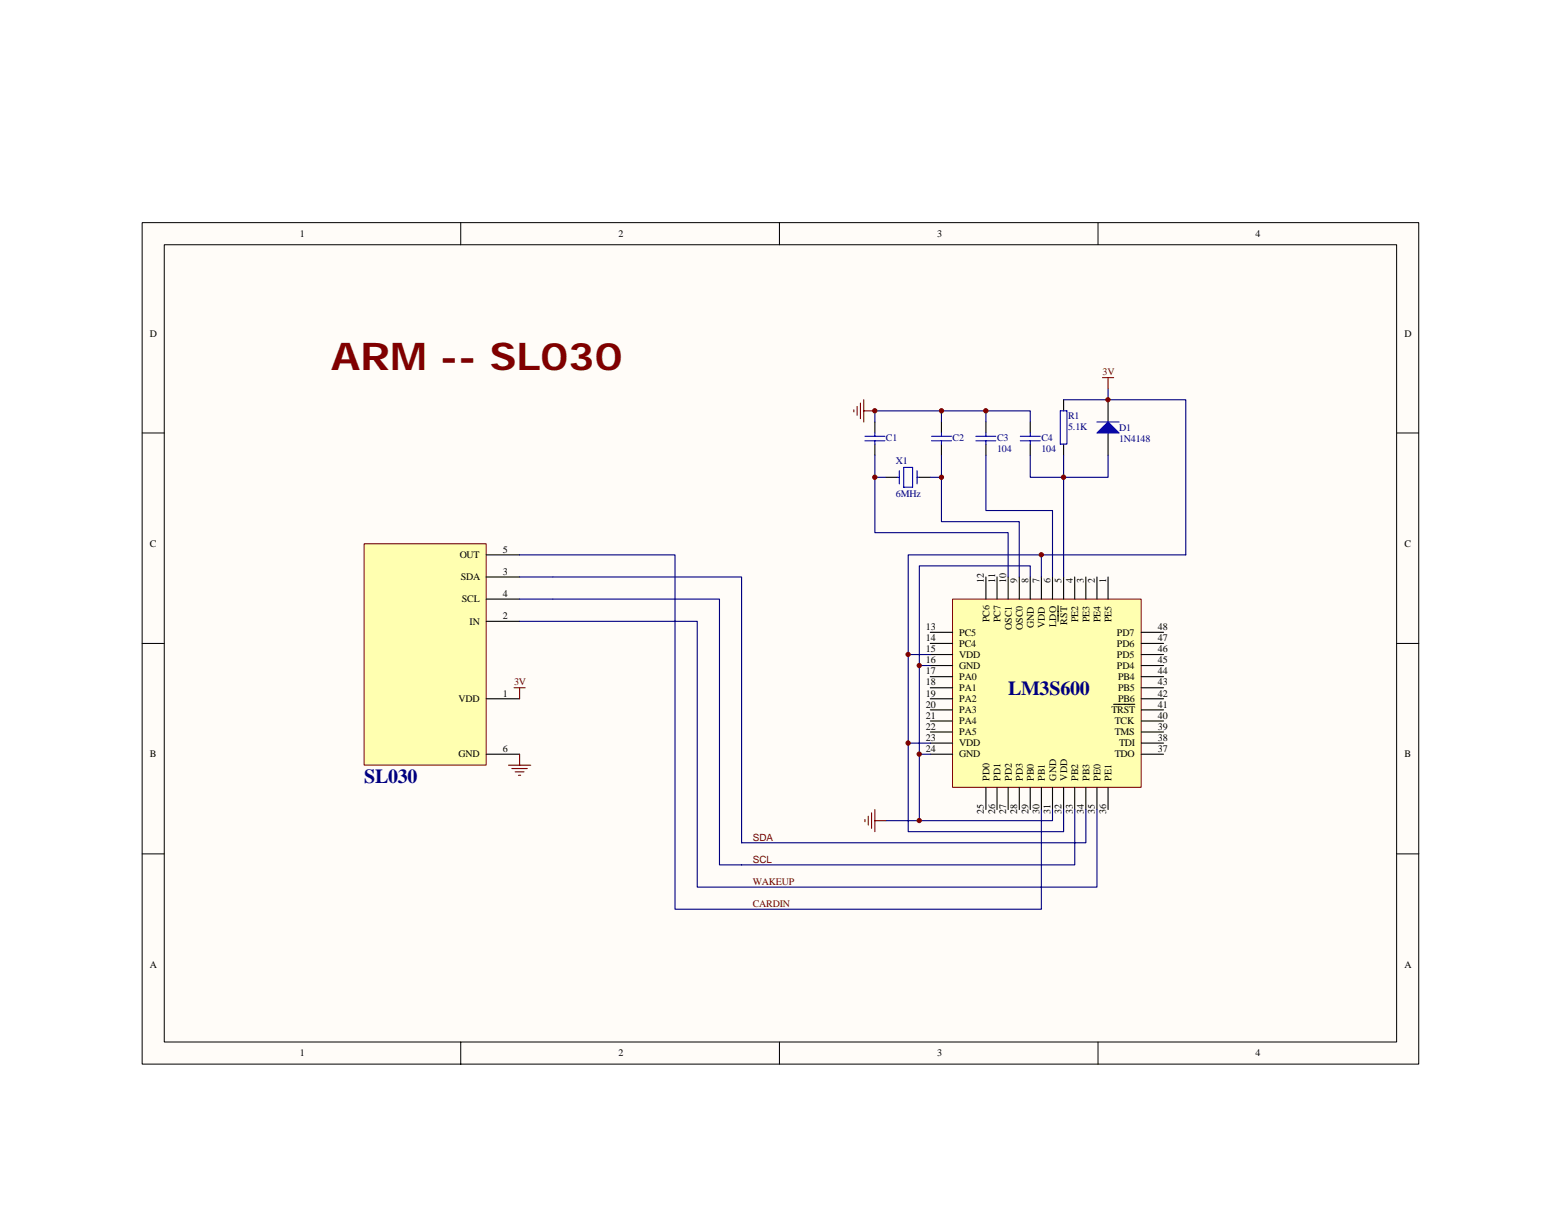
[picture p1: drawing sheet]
<svg xmlns="http://www.w3.org/2000/svg" width="279mm" height="216mm" viewBox="0 0 279 216" stroke-linecap="round" stroke-linejoin="round" font-family="sans-serif">
<path d="M25.4 39.9h228.5v150.6h-228.5z" fill="#fffcf8"/>
<g fill="none" stroke="#000" stroke-width=".18">
<path d="M25.4 39.9h228.5v150.6h-228.5zM82.5 39.9v3.9M139.5 39.9v3.9M196.5 39.9v3.9M29.4 43.8h220.6v142.7h-220.6zM25.4 77.5h4M250 77.5h4M25.4 115.2h4M250 115.2h4M25.4 152.9h4M250 152.9h4M82.5 186.6v3.9"/>
<path d="M139.5 186.6v3.9M196.5 186.6v3.9"/>
</g>
<path d="M170.5 107.3h33.8v33.6h-33.8z" fill="#ffffb0"/>
<path d="M170.5 107.3h33.8v33.6h-33.8z" fill="none" stroke="#800000" stroke-width=".18"/>
<g fill="none" stroke="#000" stroke-width=".2">
<path d="M156.6 75.5v2M156.6 79.5v2M168.5 75.5v2M168.5 79.5v2M176.5 75.5v2M176.5 79.5v2M184.4 75.5v2M184.4 79.5v2M190.4 71.6v2M190.4 79.5v2M198.3 71.6v3.9M198.3 77.5v4"/>
<path d="M158.6 85.4h2M164.5 85.4h2M166.5 113.2h4M166.5 115.2h4M166.5 117.2h4M166.5 119.1h4M176.5 103.3v4M178.5 103.3v4M180.4 103.3v4M182.4 103.3v4M184.4 103.3v4M186.4 103.3v4"/>
<path d="M188.4 103.3v4M189.4 108.4v2.8M190.4 103.3v4M192.4 103.3v4M194.4 103.3v4M196.3 103.3v4M198.3 103.3v4M204.3 113.2h4M204.3 115.2h4M204.3 117.2h4M204.3 119.1h4M166.5 121.1h4"/>
<path d="M166.5 123.1h4M166.5 125.1h4M166.5 127.1h4M166.5 129.1h4M166.5 131h4M166.5 133h4M166.5 135h4M199.3 126.1h3.8M204.3 121.1h4M204.3 123.1h4M204.3 125.1h4M204.3 127.1h4"/>
<path d="M204.3 129.1h4M204.3 131h4M204.3 133h4M204.3 135h4M176.5 141v3.9M178.5 141v3.9M180.4 141v3.9M182.4 141v3.9M184.4 141v3.9M186.4 141v3.9M188.4 141v3.9M190.4 141v3.9"/>
<path d="M192.4 141v3.9M194.4 141v3.9M196.3 141v3.9M198.3 141v3.9"/>
</g>
<g fill="none" stroke="#00f" stroke-width=".2">
<path d="M154.8 78.1h3.6M154.8 78.9h3.6M156.6 77.5v.6M156.6 78.9v.6M166.7 78.1h3.6M166.7 78.9h3.6M168.5 77.5v.6M168.5 78.9v.6M174.7 78.1h3.5M174.7 78.9h3.5M176.5 77.5v.6M176.5 78.9v.6"/>
<path d="M182.6 78.1h3.6M182.6 78.9h3.6M184.4 77.5v.6M184.4 78.9v.6M189.8 73.6h1.2v5.9h-1.2zM196.3 75.5h4M160.6 85.4h.4M161 84.3v2.3M161.8 83.7h1.5v3.5h-1.5zM164.1 84.3v2.3M164.1 85.4h.4"/>
</g>
<g fill="none" stroke="#000080" stroke-width=".2">
<path d="M156.6 75.5v-1.9h11.9v1.9M168.5 73.6h15.9v1.9M176.5 73.6v1.9M198.3 69.6v2h-7.9M156.6 81.5v13.9h23.8v7.9M156.6 85.4h2M166.5 85.4h2M168.5 81.5v11.9h13.9v9.9M176.5 81.5v9.9h11.9v11.9M184.4 81.5v3.9h6v17.9M190.4 81.5v3.9h7.9v-3.9M99 103.3h33.7v47.6h61.7v-6"/>
<path d="M99 107.3h29.8v47.5h63.6v-9.9"/>
</g>
<path d="M152.8 73.4v.3M153.4 72.8v1.5M154 72.2v2.8M154.6 71.6v3.9M154.6 73.6h2" fill="none" stroke="#800000" stroke-width=".2"/>
<path d="M196.3 77.5l2-2 2 2z" fill="#00f" stroke="#00f" stroke-width=".2"/>
<g fill="#800000" stroke="#800000" stroke-width=".18">
<circle cx="168.5" cy="85.4" r=".39"/>
<circle cx="156.6" cy="85.4" r=".39"/>
<circle cx="168.5" cy="73.5" r=".39"/>
<circle cx="156.6" cy="73.5" r=".39"/>
<circle cx="190.4" cy="85.4" r=".39"/>
<circle cx="176.5" cy="73.5" r=".39"/>
</g>
<path d="M65.2 97.4h21.8v39.6h-21.8z" fill="#ffffb0"/>
<path d="M65.2 97.3h21.8v39.7h-21.8z" fill="none" stroke="#800000" stroke-width=".18"/>
<path d="M87 99.3h6M87 107.3h6M87 111.2h6M87 103.3h6M87 125.1h6M87 135h6" fill="none" stroke="#000" stroke-width=".2"/>
<g fill="none" stroke="#800000" stroke-width=".2">
<path d="M197.3 67.6h2M198.3 67.6v2M91 137h4M91.6 137.6h2.8M92 123.1h2M92.2 138.2h1.6M92.8 138.8h.4M93 123.1v2M93 135v2M154.8 146.7v.4M155.4 146.1v1.6M156 145.5v2.8"/>
<path d="M156.6 144.9v4M156.6 146.9h2"/>
</g>
<path d="M198.3 71.6h13.9v27.7h-25.8v4M93 99.3h27.8v63.5h65.6v-17.9M186.4 99.3h-23.8v33.7h3.9M93 111.2h31.8v47.6h71.5v-13.9M93 103.3h6M93 107.3h6M162.6 117.2h3.9M164.5 119.1h2M184.4 103.3v-2h-19.9v45.6h23.9v-2M162.6 133v15.9h27.8v-4M164.5 135h2M158.6 146.9h5.9" fill="none" stroke="#000080" stroke-width=".2"/>
<g fill="#800000" stroke="#800000" stroke-width=".18">
<circle cx="186.4" cy="99.3" r=".39"/>
<circle cx="162.5" cy="133" r=".39"/>
<circle cx="198.3" cy="71.6" r=".38"/>
<circle cx="162.5" cy="117.2" r=".38"/>
<circle cx="164.5" cy="146.9" r=".38"/>
<circle cx="164.5" cy="135" r=".38"/>
<circle cx="164.5" cy="119.1" r=".38"/>
</g>
<text font-size="6.9" fill="#800000" x="59.2" y="66.2">ARM -- SL030</text>
<g font-size="3.6" fill="#000080">
<text x="180.4" y="124.3">LM3S600</text>
<text x="65.2" y="140.2">SL030</text>
</g>
<g font-size="1.8">
<text x="53.7" y="42.4">1</text>
<text x="110.7" y="42.4">2</text>
<text x="167.7" y="42.4">3</text>
<text x="224.7" y="42.4">4</text>
<text x="26.8" y="60.3">D</text>
<text x="251.4" y="60.3">D</text>
<text x="26.8" y="97.9">C</text>
<text x="82.3" y="99.9">OUT</text>
<text x="90" y="98.9">5</text>
<text x="251.4" y="97.9">C</text>
<text x="82.5" y="103.9">SDA</text>
<text x="82.7" y="107.8">SCL</text>
<text x="90" y="106.8">4</text>
<text x="90" y="102.9">3</text>
<text x="176.1" y="104.3" transform="rotate(-90 176.1 104.3)">12</text>
<text x="178.1" y="104.3" transform="rotate(-90 178.1 104.3)">11</text>
<text x="180.1" y="104.3" transform="rotate(-90 180.1 104.3)">10</text>
<text x="182.1" y="104.3" transform="rotate(-90 182.1 104.3)">9</text>
<text x="184.1" y="104.3" transform="rotate(-90 184.1 104.3)">8</text>
<text x="186" y="104.3" transform="rotate(-90 186 104.3)">7</text>
<text x="188" y="104.3" transform="rotate(-90 188 104.3)">6</text>
<text x="190" y="104.3" transform="rotate(-90 190 104.3)">5</text>
<text x="192" y="104.3" transform="rotate(-90 192 104.3)">4</text>
<text x="194" y="104.3" transform="rotate(-90 194 104.3)">3</text>
<text x="196" y="104.3" transform="rotate(-90 196 104.3)">2</text>
<text x="198" y="104.3" transform="rotate(-90 198 104.3)">1</text>
<text x="84.1" y="111.8">IN</text>
<text x="90" y="110.8">2</text>
<text x="165.7" y="112.8">13</text>
<text x="171.7" y="113.8">PC5</text>
<text x="177.1" y="111.4" transform="rotate(-90 177.1 111.4)">PC6</text>
<text x="179.1" y="111.4" transform="rotate(-90 179.1 111.4)">PC7</text>
<text x="181.1" y="112.8" transform="rotate(-90 181.1 112.8)">OSC1</text>
<text x="183.1" y="112.8" transform="rotate(-90 183.1 112.8)">OSC0</text>
<text x="185" y="112.4" transform="rotate(-90 185 112.4)">GND</text>
<text x="187" y="112.4" transform="rotate(-90 187 112.4)">VDD</text>
<text x="189" y="112.2" transform="rotate(-90 189 112.2)">LDO</text>
<text x="191" y="111.8" transform="rotate(-90 191 111.8)">RST</text>
<text x="193" y="111.4" transform="rotate(-90 193 111.4)">PE2</text>
<text x="195" y="111.4" transform="rotate(-90 195 111.4)">PE3</text>
<text x="197" y="111.4" transform="rotate(-90 197 111.4)">PE4</text>
<text x="199" y="111.4" transform="rotate(-90 199 111.4)">PE5</text>
<text x="199.9" y="113.8">PD7</text>
<text x="207.3" y="112.8">48</text>
<text x="165.7" y="114.8">14</text>
<text x="165.7" y="116.8">15</text>
<text x="165.7" y="118.7">16</text>
<text x="171.7" y="115.8">PC4</text>
<text x="171.7" y="117.8">VDD</text>
<text x="171.7" y="119.7">GND</text>
<text x="199.9" y="119.7">PD4</text>
<text x="199.9" y="117.8">PD5</text>
<text x="199.9" y="115.8">PD6</text>
<text x="207.3" y="118.7">45</text>
<text x="207.3" y="116.8">46</text>
<text x="207.3" y="114.8">47</text>
<text x="82.1" y="125.7">VDD</text>
<text x="90" y="124.7">1</text>
<text x="165.7" y="120.7">17</text>
<text x="165.7" y="122.7">18</text>
<text x="165.7" y="124.7">19</text>
<text x="171.7" y="121.7">PA0</text>
<text x="171.7" y="123.7">PA1</text>
<text x="171.7" y="125.7">PA2</text>
<text x="200.1" y="125.7">PB6</text>
<text x="200.1" y="123.7">PB5</text>
<text x="200.1" y="121.7">PB4</text>
<text x="207.3" y="124.7">42</text>
<text x="207.3" y="122.7">43</text>
<text x="207.3" y="120.7">44</text>
<text x="165.7" y="126.7">20</text>
<text x="165.7" y="128.7">21</text>
<text x="165.7" y="130.6">22</text>
<text x="171.7" y="127.7">PA3</text>
<text x="171.7" y="129.6">PA4</text>
<text x="171.7" y="131.6">PA5</text>
<text x="198.9" y="127.7">TRST</text>
<text x="199.5" y="131.6">TMS</text>
<text x="199.5" y="129.6">TCK</text>
<text x="207.3" y="126.7">41</text>
<text x="207.3" y="130.6">39</text>
<text x="207.3" y="128.7">40</text>
<text x="26.8" y="135.6">B</text>
<text x="82.1" y="135.6">GND</text>
<text x="90" y="134.6">6</text>
<text x="165.7" y="132.6">23</text>
<text x="165.7" y="134.6">24</text>
<text x="171.7" y="133.6">VDD</text>
<text x="171.7" y="135.6">GND</text>
<text x="199.5" y="135.6">TDO</text>
<text x="200.3" y="133.6">TDI</text>
<text x="207.3" y="132.6">38</text>
<text x="207.3" y="134.6">37</text>
<text x="251.4" y="135.6">B</text>
<text x="177.1" y="139.8" transform="rotate(-90 177.1 139.8)">PD0</text>
<text x="179.1" y="139.8" transform="rotate(-90 179.1 139.8)">PD1</text>
<text x="181.1" y="139.8" transform="rotate(-90 181.1 139.8)">PD2</text>
<text x="183.1" y="139.8" transform="rotate(-90 183.1 139.8)">PD3</text>
<text x="185" y="139.8" transform="rotate(-90 185 139.8)">PB0</text>
<text x="187" y="139.8" transform="rotate(-90 187 139.8)">PB1</text>
<text x="189" y="139.8" transform="rotate(-90 189 139.8)">GND</text>
<text x="191" y="139.8" transform="rotate(-90 191 139.8)">VDD</text>
<text x="193" y="139.8" transform="rotate(-90 193 139.8)">PB2</text>
<text x="195" y="139.8" transform="rotate(-90 195 139.8)">PB3</text>
<text x="197" y="139.8" transform="rotate(-90 197 139.8)">PE0</text>
<text x="199" y="139.8" transform="rotate(-90 199 139.8)">PE1</text>
<text x="176.1" y="145.7" transform="rotate(-90 176.1 145.7)">25</text>
<text x="178.1" y="145.7" transform="rotate(-90 178.1 145.7)">26</text>
<text x="180.1" y="145.7" transform="rotate(-90 180.1 145.7)">27</text>
<text x="182.1" y="145.7" transform="rotate(-90 182.1 145.7)">28</text>
<text x="184.1" y="145.7" transform="rotate(-90 184.1 145.7)">29</text>
<text x="186" y="145.7" transform="rotate(-90 186 145.7)">30</text>
<text x="188" y="145.7" transform="rotate(-90 188 145.7)">31</text>
<text x="190" y="145.7" transform="rotate(-90 190 145.7)">32</text>
<text x="192" y="145.7" transform="rotate(-90 192 145.7)">33</text>
<text x="194" y="145.7" transform="rotate(-90 194 145.7)">34</text>
<text x="196" y="145.7" transform="rotate(-90 196 145.7)">35</text>
<text x="198" y="145.7" transform="rotate(-90 198 145.7)">36</text>
<text x="26.8" y="173.2">A</text>
<text x="251.4" y="173.2">A</text>
<text x="53.7" y="189.1">1</text>
<text x="110.7" y="189.1">2</text>
<text x="167.7" y="189.1">3</text>
<text x="224.7" y="189.1">4</text>
</g>
<g font-size="1.8" fill="#800000">
<text x="197.3" y="67.2">3V</text>
<text x="92" y="122.7">3V</text>
<text x="134.7" y="150.5">SDA</text>
<text x="134.7" y="154.5">SCL</text>
<text x="134.7" y="158.4">WAKEUP</text>
<text x="134.7" y="162.3">CARDIN</text>
</g>
<g font-size="1.8" fill="#000080">
<text x="191.2" y="74.9">R1</text>
<text x="191.2" y="76.9">5.1K</text>
<text x="200.3" y="77.1">D1</text>
<text x="158.6" y="78.9">C1</text>
<text x="160.4" y="83.1">X1</text>
<text x="170.5" y="78.9">C2</text>
<text x="178.5" y="78.9">C3</text>
<text x="178.5" y="80.9">104</text>
<text x="186.4" y="78.9">C4</text>
<text x="186.4" y="80.9">104</text>
<text x="200.3" y="79.1">1N4148</text>
<text x="160.4" y="89">6MHz</text>
</g>
</svg>
